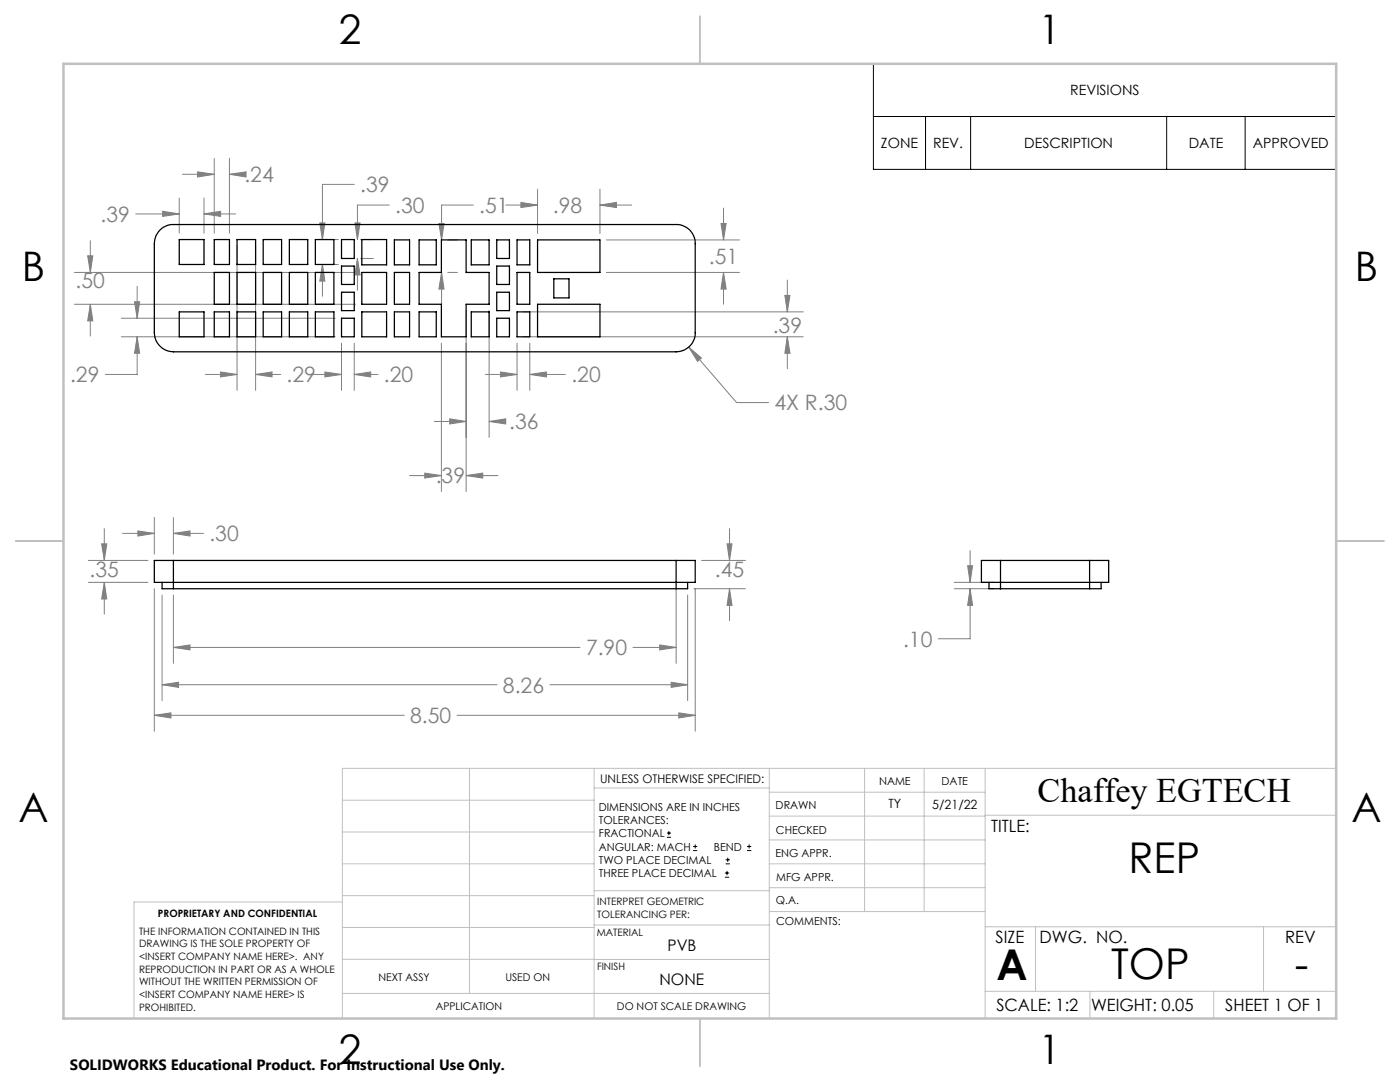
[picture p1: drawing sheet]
<svg xmlns="http://www.w3.org/2000/svg" width="279mm" height="216mm" viewBox="0 0 279 216" stroke-linecap="round" stroke-linejoin="round" font-family="sans-serif">
<g fill="none" stroke="#000" stroke-width=".2">
<path d="M174.3 12.7h92.4v21.1h-92.4zM174.3 23.2h92.4M184.7 23.2v10.6M193.7 23.2v10.6M232.8 23.2v10.6M248.5 23.2v10.6M133.1 167.1h.8M133.1 166.2h.8M133.5 165.8v.9M138.3 169.7h.8M138.3 168.9h.8M138.7 168.5v.8"/>
<path d="M144.7 175h.8M144.7 174.2h.8M144.8 172.4h.9M144.8 171.6h.9M145.1 173.8v.8M145.2 171.1v.9M149.1 169.7h.8M149.1 168.9h.8M149.5 168.5v.8"/>
</g>
<g fill="none" stroke="#808080" stroke-width=".2">
<path d="M35.8 39.5v7M36.4 34.8h6.4M39.4 34.3l3.4 .5-3.4 .5zM40.7 39.5v7M42.8 31.6v14.9M45.8 34.8l3.3-.5v1zM45.8 31.6v14.9M45.8 34.8h1.8M70.7 36.8h-6.4v11M107.3 37.7v8.9M119.7 37.7v8.9M14.9 54.4h56"/>
<path d="M17.5 51h1l-.5 3.4zM18 48v6.4M27.1 42.7h8.7M27.4 57.1v6.4M32.5 42.2l3.3 .5-3.3 .5zM40.7 42.7l3.3-.5v1zM40.7 42.7h6.4M47.3 49.1v28.8M51 49.1v28.8M63.8 44.5h1l-.5 3.3zM64.2 47.8h3.3M64.2 52.8h3.3"/>
<path d="M64.3 52.8l.5 3.3h-1zM64.3 52.8v6.3M70.8 44.5h1.1l-.6 3.3zM71.3 51.6l.6 3.3h-1.1zM71.3 51.6v6.3M72 47.8h2.5M72 51.6h2.5M77.7 40.9h-6.4v6.9M87.6 44.6h1l-.5 3.3zM88.1 54.4l.5 3.3h-1zM88.1 54.4v6.3M89.4 54.4h1.9"/>
<path d="M89.4 47.9h1.9M94.5 40.9h-6.4v7M100.9 40.9h6.4M104 40.4l3.3 .5-3.3 .5zM119.7 40.9l3.3-.5v1zM119.7 40.9h6.4M121 54.4h26.6M121 47.9h26.6M143.9 44.6h1l-.5 3.3zM144.4 54.4l.5 3.3h-1zM144.4 41.5v6.4M144.4 54.4v6.3"/>
<path d="M156.6 58.9h1.1l-.6 3.3zM157.1 55.9v6.3M14.9 60.7h56M18 60.7l.5 3.3h-1zM18 60.7v6.4M24.2 67.2h42.7M24.2 63.5h42.7M26.8 60.2h1.1l-.5 3.3zM27.4 67.2l.5 3.3h-1.1zM27.4 67.2v7.5h-6.4M41 74.7h6.3M44 74.2l3.3 .5-3.3 .5z"/>
<path d="M51 74.7l3.3-.5v1zM51 74.7h5M61.8 74.7h6.4M64.8 74.2l3.4 .5-3.4 .5zM68.2 68.5v9.4M70.7 74.7l3.3-.5v1zM70.7 74.7h4.7M70.7 68.5v9.4M88.1 68.5v29.6M93 62v36.1M96.8 74.7h6.4M97.6 62v25.3"/>
<path d="M99.9 74.2l3.3 .5-3.3 .5zM103.2 68.5v9.4M104.5 62.2h55.8M104.5 67.2h55.8M105.7 74.7l3.3-.5v1zM105.7 74.7h7.2M105.7 68.5v9.4M137.4 69.3l2.6 2.1-.8 .7zM137.4 69.3l9.6 11h6.4M157.1 67.2l.6 3.3h-1.1zM157.1 67.2v6.4M81.7 94.9h6.4"/>
<path d="M84.8 94.4l3.3 .5-3.3 .5zM86.7 84.1h6.3M89.7 83.6l3.3 .5-3.3 .5zM93 94.9l3.3-.5v1zM93 94.9h6.4M97.6 84.1l3.3-.5v1zM97.6 84.1h2.9M17.6 111.8h11.9M17.6 116.2h11.9M20.3 108.5h1l-.5 3.3zM20.8 116.2l.5 3.3h-1zM20.8 105.5v6.3"/>
<path d="M20.8 116.2v6.4M24.4 106.4h6.4M27.5 105.9l3.3 .5-3.3 .6zM30.8 103.3v7.3M30.8 117.5v28.4M32.3 118.7v21.1M34.6 106.4l3.3-.5v1.1zM34.6 103.3v7.3M34.6 118.7v13.7M34.6 106.4h6M134.9 117.5v14.9M137.2 118.7v21.1"/>
<path d="M138.5 117.5h10.3M138.7 117.5v28.4M140 111.8h8.8M145.1 108.5h1l-.5 3.3zM145.6 117.5l.5 3.3h-1zM145.6 105.5v6.3M145.6 117.5v6.3M190.4 116.2h8M190.4 117.5h8M193.1 112.9h1l-.5 3.3zM193.6 117.5l.5 3.3h-1zM193.6 117.5v10h-6.3"/>
<path d="M193.6 109.9v6.3M32.3 136.6l3.3-.5v1.1zM32.3 136.6h66.9M34.6 129.2l3.3-.5v1zM34.6 129.2h81.1M109.7 136.6h27.5M126.3 129.2h8.6M131.7 128.7l3.2 .5-3.2 .5zM133.9 136.1l3.3 .5-3.3 .6zM30.8 142.7l3.3-.5v1.1zM30.8 142.7h49.9M91.2 142.7h47.5"/>
<path d="M135.5 142.2l3.2 .5-3.2 .6z"/>
</g>
<g fill="none" stroke="#c0c0c0" stroke-width=".2">
<path d="M68.3 159.7h50.3M93.7 153.3v44.9M118.6 153.3v49.9M118.6 157.2h34.9M153.5 153.3v49.9M153.5 158.1h43.1M172.5 153.3v28.6M184.4 153.3v28.6M196.6 153.3v49.9M266.7 153.3h-198.4v49.9M68.3 178.7h50.3M68.3 172.4h50.3"/>
<path d="M68.3 166h50.3M68.3 180h-41.6v23.2M118.6 177.7h35M153.5 167.6h43.1M153.5 162.8h43.1M153.5 172.4h43.1M153.5 177.1h43.1M196.6 162.7h70.1M68.3 198.2h85.2M68.3 191.4l85.2 .1M68.3 185.1h50.3M118.6 184.6h35"/>
<path d="M153.6 181.9h43M196.6 197.8h70.1M196.6 184.9h70.1M206.7 184.9v12.9M217.5 197.8v5.4M242.2 197.8v5.4M252.2 184.9v12.9"/>
</g>
<path d="M139.7 3.2v9.5M3.1 107.9h9.6M266.7 107.9h9.5M139.7 203.2v9.6" fill="none" stroke="#c0c0c0" stroke-width=".25"/>
<path d="M12.7 12.7h254v190.5h-254z" fill="none" stroke="#c0c0c0" stroke-width=".5"/>
<path d="M30.8 142.7l3.3-.5v1.1zM135.5 142.2l3.2 .5-3.2 .6zM32.3 136.6l3.3-.5v1.1zM133.9 136.1l3.3 .5-3.3 .6zM34.6 129.2l3.3-.5v1zM131.7 128.7l3.2 .5-3.2 .5zM20.3 108.5h1l-.5 3.3zM20.8 116.2l.5 3.3h-1zM145.1 108.5h1l-.5 3.3zM145.6 117.5l.5 3.3h-1zM34.6 106.4l3.3-.5v1.1zM27.5 105.9l3.3 .5-3.3 .6zM63.8 44.5h1l-.5 3.3zM64.3 52.8l.5 3.3h-1zM51 74.7l3.3-.5v1zM44 74.2l3.3 .5-3.3 .5zM45.8 34.8l3.3-.5v1zM39.4 34.3l3.4 .5-3.4 .5zM40.7 42.7l3.3-.5v1zM32.5 42.2l3.3 .5-3.3 .5zM144.4 54.4l.5 3.3h-1zM143.9 44.6h1l-.5 3.3zM119.7 40.9l3.3-.5v1zM104 40.4l3.3 .5-3.3 .5zM99.9 74.2l3.3 .5-3.3 .5zM105.7 74.7l3.3-.5v1zM156.6 58.9h1.1l-.6 3.3zM157.1 67.2l.6 3.3h-1.1zM26.8 60.2h1.1l-.5 3.3zM27.4 67.2l.5 3.3h-1.1zM87.6 44.6h1l-.5 3.3zM88.1 54.4l.5 3.3h-1zM84.8 94.4l3.3 .5-3.3 .5zM93 94.9l3.3-.5v1zM89.7 83.6l3.3 .5-3.3 .5zM97.6 84.1l3.3-.5v1zM17.5 51h1l-.5 3.4zM18 60.7l.5 3.3h-1zM137.4 69.3l1.8 2.8 .8-.7zM64.8 74.2l3.4 .5-3.4 .5zM70.7 74.7l3.3-.5v1zM71.3 51.6l.6 3.3h-1.1zM70.8 44.5h1.1l-.6 3.3zM193.1 112.9h1l-.5 3.3zM193.6 117.5l.5 3.3h-1z" fill="#808080"/>
<g fill="none" stroke="#000" stroke-width=".25">
<path d="M31.9 45.9a3.9 3.9 0 0 1 2.7-1.1h100.3a3.7 3.7 0 0 1 3.8 3.8v17.8a3.8 3.8 0 0 1-3.8 3.8h-100.3a3.9 3.9 0 0 1-3.8-3.8v-17.8a4.1 4.1 0 0 1 1.1-2.7zM35.8 47.8h4.9v5h-4.9zM42.8 47.8h3v5h-3zM42.8 54.4h3v6.3h-3zM47.3 47.8h3.7v5h-3.7zM47.3 54.4h3.7v6.3h-3.7zM52.5 47.8h3.7v5h-3.7zM52.5 54.4h3.7v6.3h-3.7zM57.7 47.8h3.7v5h-3.7zM57.7 54.4h3.7v6.3h-3.7zM62.9 47.8h3.7v5h-3.7zM62.9 54.4h3.7v6.3h-3.7z"/>
<path d="M68.2 47.8h2.5v3.8h-2.5zM68.2 58.3h2.5v3.7h-2.5zM68.2 53.1h2.5v3.7h-2.5zM72.2 47.8h5v5h-5zM72.2 54.4h5v6.3h-5zM78.7 47.9h3v4.9h-3zM78.7 54.4h3v6.3h-3zM83.6 47.9h3.5v4.9h-3.5zM88.1 47.9h4.9v6.5h4.6v6.3h-4.6v6.5h-4.9v-6.5h-4.5v-6.3h4.5zM94.1 47.9h3.5v4.9h-3.5zM99.1 47.9h2.6v3.7h-2.6zM99.1 53.1h2.6v3.7h-2.6z"/>
<path d="M99.1 58.3h2.6v3.7h-2.6zM103.2 47.9h2.5v4.9h-2.5zM103.2 54.4h2.5v6.3h-2.5zM107.3 47.9h12.4v6.5h-12.4zM110.5 55.6h3.1v3.8h-3.1zM35.8 62.2h4.9v5h-4.9zM42.8 62.2h3v5h-3zM47.3 62.2h3.7v5h-3.7zM52.5 62.2h3.7v5h-3.7zM57.7 62.2h3.7v5h-3.7zM62.9 62.2h3.7v5h-3.7zM68.2 63.5h2.5v3.7h-2.5z"/>
<path d="M72.2 62.2h5v5h-5zM78.7 62.2h3v5h-3zM83.6 62.2h3.5v5h-3.5zM94.1 62.2h3.5v5h-3.5zM99.1 63.5h2.6v3.7h-2.6zM103.2 62.2h2.5v5h-2.5zM107.3 60.7h12.4v6.5h-12.4zM32.3 116.2v1.3h2.3M34.6 111.8h-3.8v4.4h107.9v-4.4h-3.8M34.6 111.8v5.7M34.6 111.8h100.3M34.6 117.5h100.3"/>
<path d="M134.9 111.8v5.7M137.2 116.2v1.3h-2.3M197.4 116.2v1.3h2.3M199.7 111.8h-3.8v4.4h25.4v-4.4h-3.8M199.7 111.8h17.8M199.7 117.5h17.8M199.7 111.8v5.7M217.5 111.8v5.7M219.7 116.2v1.3h-2.2"/>
</g>
<g font-size="8.5">
<text x="225.2" y="174.2">REP</text>
<text x="198.9" y="195.5">A</text>
<text x="221.8" y="195.4">TOP</text>
<text x="258.4" y="195.4">-</text>
</g>
<g font-size="8.1">
<text x="67.6" y="8.9">2</text>
<text x="207.3" y="8.9">1</text>
<text x="4.4" y="56.1">B</text>
<text x="270.4" y="56.1">B</text>
<text x="3.7" y="164.1">A</text>
<text x="269.7" y="164.1">A</text>
<text x="67.6" y="212.4">2</text>
<text x="207.3" y="212.4">1</text>
</g>
<text font-size="6.9" x="207.1" y="160.1">Chaffey EGTECH</text>
<g font-size="4.2" fill="#808080">
<text x="48.8" y="36.4">.24</text>
<text x="71.9" y="38.4">.39</text>
<text x="20.1" y="44.3">.39</text>
<text x="78.9" y="42.5">.30</text>
<text x="95.6" y="42.5">.51</text>
<text x="110.3" y="42.5">.98</text>
<text x="141.5" y="52.8">.51</text>
<text x="15.1" y="57.5">.50</text>
<text x="154.2" y="66.4">.39</text>
<text x="14" y="76.3">.29</text>
<text x="57.2" y="76.3">.29</text>
<text x="76.6" y="76.3">.20</text>
<text x="114" y="76.3">.20</text>
<text x="154.5" y="81.9">4X R.30</text>
<text x="101.6" y="85.7">.36</text>
<text x="87" y="96.5">.39</text>
<text x="41.8" y="108">.30</text>
<text x="17.9" y="115.2">.35</text>
<text x="142.7" y="115.2">.45</text>
<text x="117" y="130.8">7.90</text>
<text x="180.2" y="129.1">.10</text>
<text x="100.4" y="138.2">8.26</text>
<text x="81.9" y="144.3">8.50</text>
</g>
<g font-size="3.4">
<text x="197.8" y="166">TITLE:</text>
<text x="198.7" y="188.1">SIZE</text>
<text x="207.5" y="188.1">DWG. NO.</text>
<text x="256.5" y="188.2">REV</text>
<text x="198.8" y="201.7">SCALE: 1:2</text>
<text x="217.7" y="201.8">WEIGHT: 0.05</text>
<text x="244.5" y="201.7">SHEET 1 OF 1</text>
</g>
<g font-size="3.2">
<text x="133.2" y="189.8">PVB</text>
<text x="131.6" y="196.6">NONE</text>
</g>
<text font-size="3" x="14" y="213.5">SOLIDWORKS Educational Product. For Instructional Use Only.</text>
<g font-size="2.8">
<text x="213.6" y="19">REVISIONS</text>
<text x="175.8" y="29.6">ZONE</text>
<text x="186.2" y="29.6">REV.</text>
<text x="204.4" y="29.6">DESCRIPTION</text>
<text x="237.2" y="29.6">DATE</text>
<text x="250" y="29.6">APPROVED</text>
</g>
<g font-size="2.5">
<text x="177.3" y="161.3">TY</text>
<text x="186.1" y="161.4">5/21/22</text>
</g>
<text font-size="2.4" x="119.8" y="156.2">UNLESS OTHERWISE SPECIFIED:</text>
<g font-size="2.2">
<text x="119.5" y="161.8">DIMENSIONS ARE IN INCHES</text>
<text x="154.8" y="161.4">DRAWN</text>
<text x="175.4" y="156.6">NAME</text>
<text x="187.9" y="156.7">DATE</text>
<text x="119.5" y="164.4">TOLERANCES:</text>
<text x="119.5" y="167.1">FRACTIONAL</text>
<text x="154.9" y="166.3">CHECKED</text>
<text x="119.5" y="169.7">ANGULAR: MACH</text>
<text x="119.5" y="172.4">TWO PLACE DECIMAL</text>
<text x="142.5" y="169.7">BEND</text>
<text x="154.8" y="171">ENG APPR.</text>
<text x="119.5" y="175">THREE PLACE DECIMAL</text>
<text x="154.9" y="175.7">MFG APPR.</text>
<text x="154.9" y="180.4">Q.A.</text>
<text x="154.9" y="184.6">COMMENTS:</text>
</g>
<g font-size="2.1">
<text x="75.5" y="195.7">NEXT ASSY</text>
<text x="100.9" y="195.7">USED ON</text>
<text x="86.9" y="201.5">APPLICATION</text>
<text x="123.1" y="201.6">DO NOT SCALE DRAWING</text>
</g>
<g font-size="2">
<text x="31.5" y="182.9">PROPRIETARY AND CONFIDENTIAL</text>
<text x="119.2" y="180.6">INTERPRET GEOMETRIC</text>
<text x="119.2" y="183.1">TOLERANCING PER:</text>
<text x="27.8" y="186.5">THE INFORMATION CONTAINED IN THIS</text>
<text x="27.8" y="189">DRAWING IS THE SOLE PROPERTY OF</text>
<text x="27.8" y="191.6">&lt;INSERT COMPANY NAME HERE&gt;. ANY</text>
<text x="119.1" y="186.7">MATERIAL</text>
<text x="27.8" y="194.1">REPRODUCTION IN PART OR AS A WHOLE</text>
<text x="27.8" y="196.6">WITHOUT THE WRITTEN PERMISSION OF</text>
<text x="119.1" y="193.5">FINISH</text>
<text x="27.8" y="199.1">&lt;INSERT COMPANY NAME HERE&gt; IS</text>
<text x="27.8" y="201.7">PROHIBITED.</text>
</g>
</svg>
